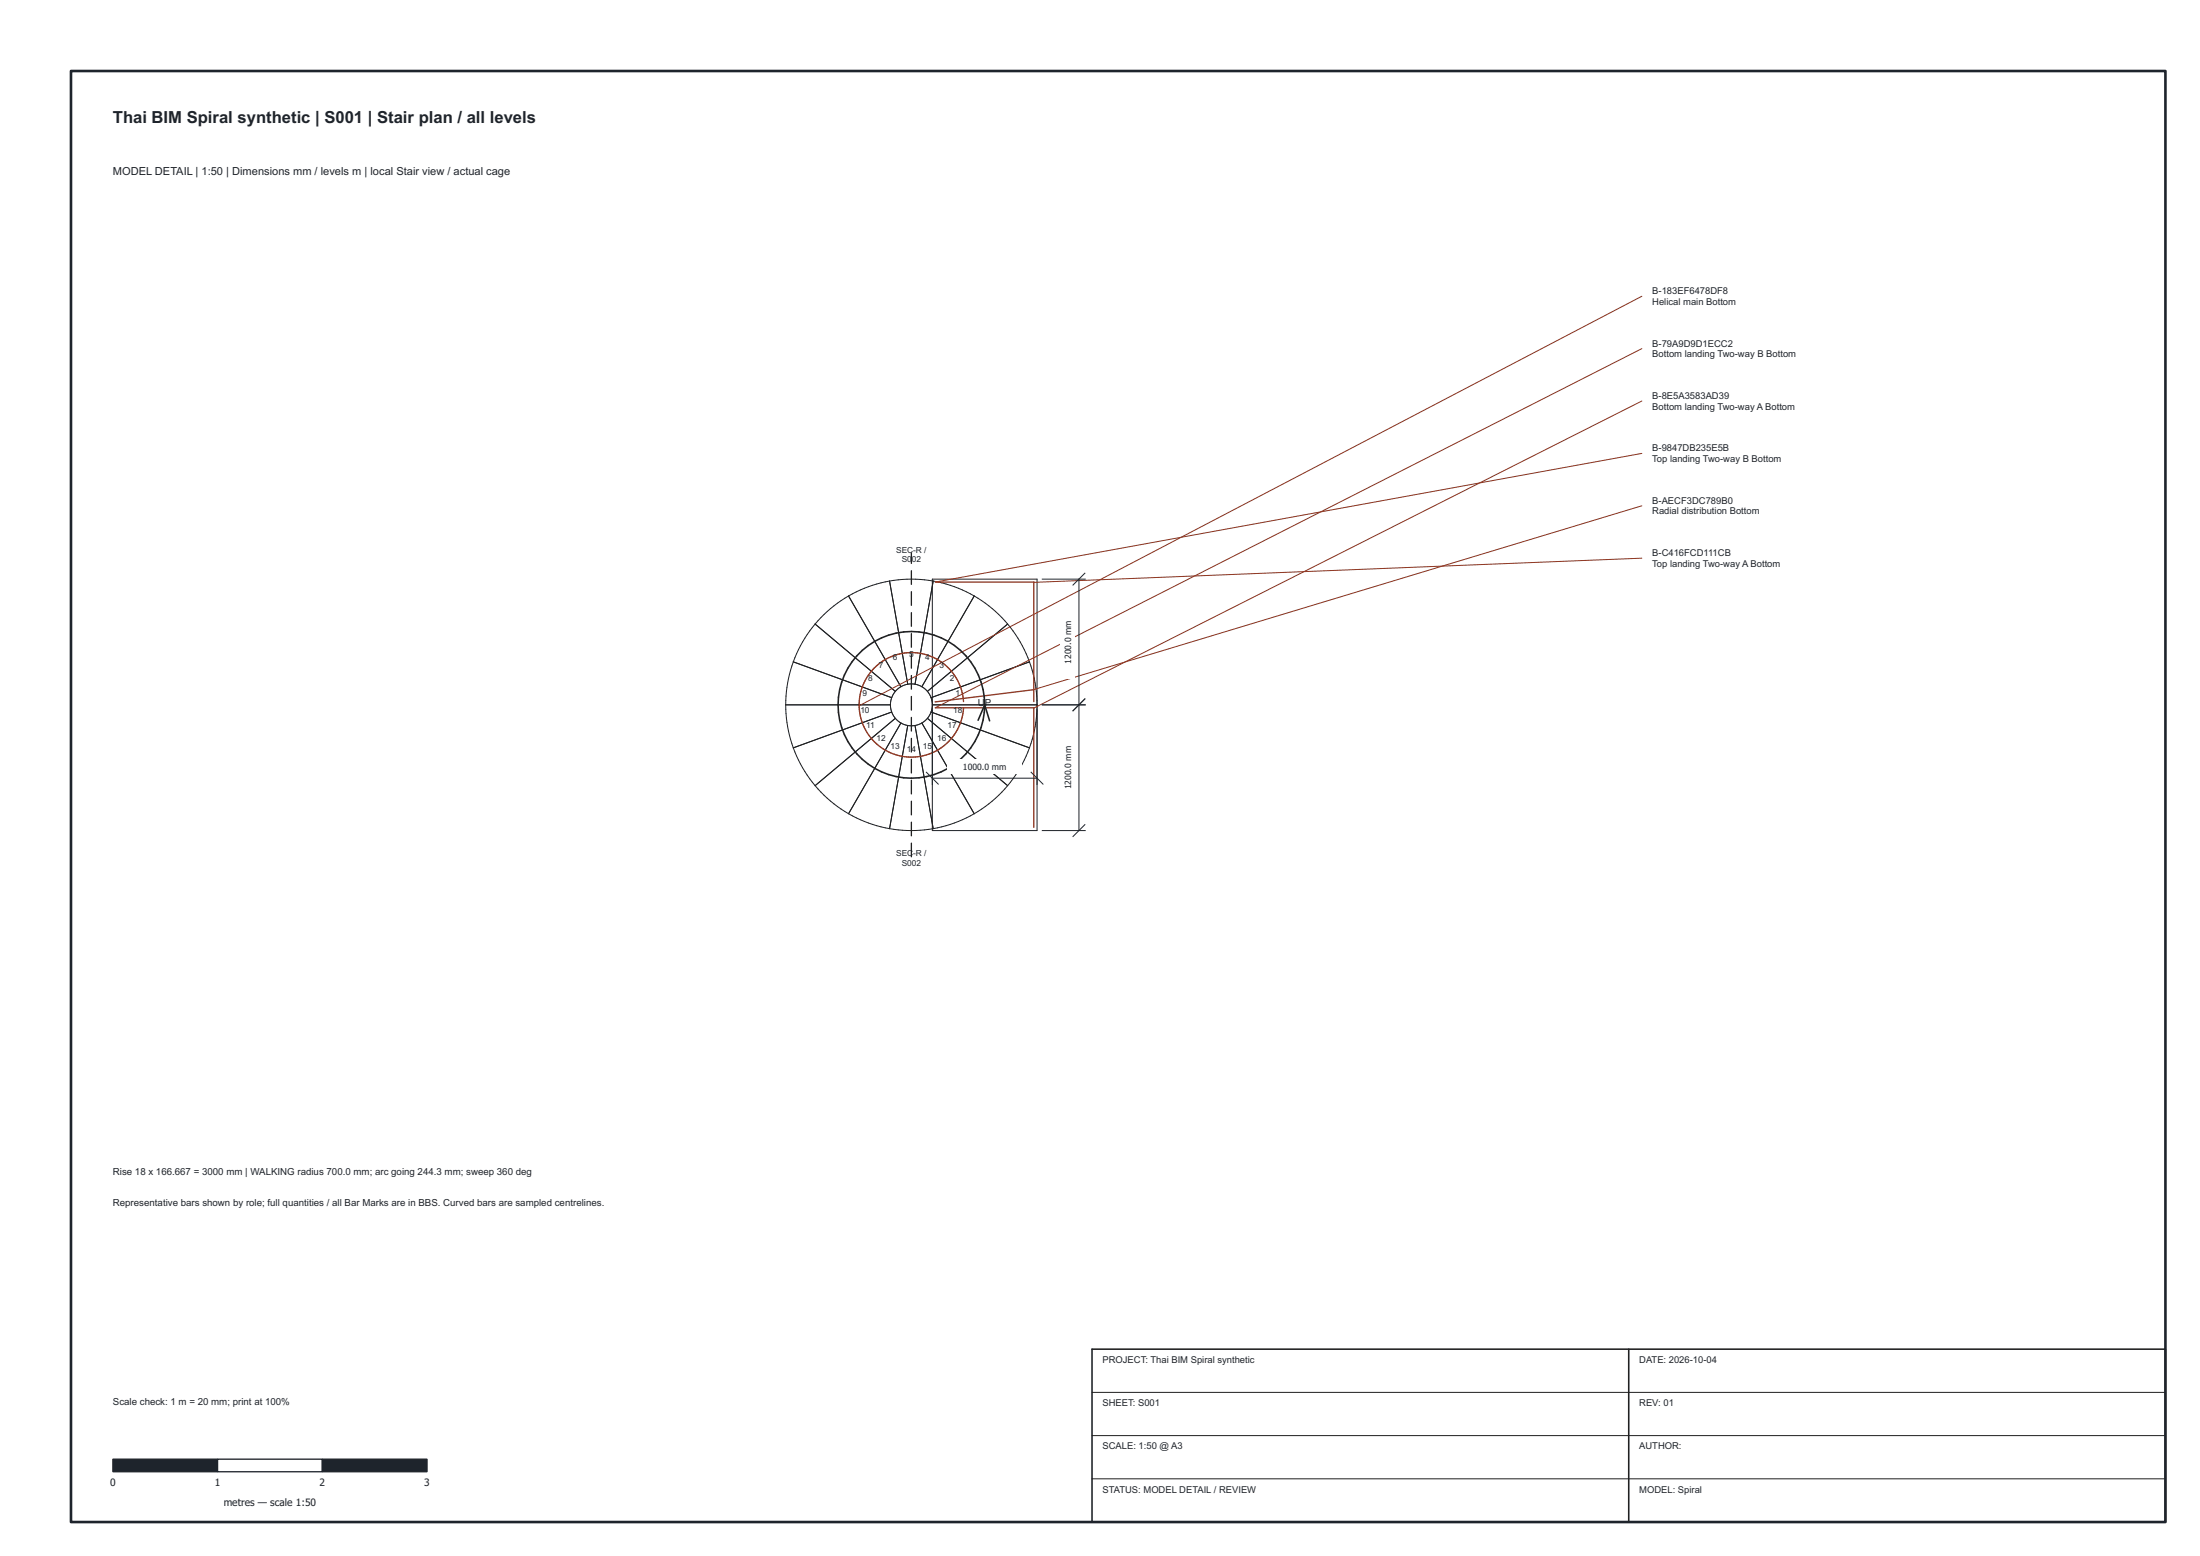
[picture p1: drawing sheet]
<svg xmlns="http://www.w3.org/2000/svg" width="420mm" height="297mm" viewBox="0 0 420 297" stroke-linecap="round" stroke-linejoin="round" font-family="sans-serif">
<g fill="none" stroke="#202020" stroke-width=".19">
<path d="M155.7 119.1a24 24 0 0 0-4.2 7.2M155.7 119.1l15.3 12.9M162.1 113.8l10 17.3M162.1 113.8a24 24 0 0 0-6.4 5.3M169.9 110.9a24 24 0 0 0-7.8 2.9M169.9 110.9a24 24 0 0 1 8.3 0M169.9 110.9l3.5 19.7M178.1 110.6h20v48h-20zM178.2 110.9l-3.4 19.7M178.2 110.9a24 24 0 0 1 7.9 2.9M186.1 113.8l-10 17.3M186.1 113.8a24 24 0 0 1 6.3 5.3"/>
<path d="M192.4 119.1l-15.3 12.9M192.4 119.1a24 24 0 0 1 4.2 7.2M150.1 134.6h20M150.1 134.6a24 24 0 0 0 1.4 8.2M151.5 126.3l18.8 6.9M151.5 126.3a24 24 0 0 0-1.4 8.3M170.1 134.6l.2 1.3M170.3 135.9l.7 1.2M170.3 135.9l-18.8 6.9M170.3 133.2l-.2 1.4M171 132l-.7 1.2M171 137.1l-15.3 12.9"/>
<path d="M171 137.1l1.1 .9M172.1 138l-10 17.3M172.1 131.1l-1.1 .9M172.1 138l1.3 .5M173.4 130.6l-1.3 .5M173.4 138.5l-3.5 19.7M173.4 130.6h1.4M173.4 138.5h1.4M174.8 130.6l1.3 .5M174.8 138.5l3.4 19.7M176.1 138l-1.3 .5M176.1 131.1l1 .9"/>
<path d="M176.1 138l10 17.3M177.1 132l.7 1.2M177.1 137.1l15.3 12.9M177.1 137.1l-1 .9M177.8 135.9l-.7 1.2M177.8 133.2l.3 1.4M177.8 135.9l18.8 6.9M178.1 134.6h20M178.1 134.6l-.3 1.3M196.6 126.3l-18.8 6.9M196.6 126.3a24 24 0 0 1 1.5 8.3M198.1 134.6a24 24 0 0 1-1.5 8.2"/>
<path d="M151.5 142.8a24 24 0 0 0 4.2 7.2M155.7 150a24 24 0 0 0 6.4 5.3M162.1 155.3a24 24 0 0 0 7.8 2.9M169.9 158.2a24 24 0 0 0 8.3 0M186.1 155.3a24 24 0 0 1-7.9 2.9M192.4 150a24 24 0 0 1-6.3 5.3M196.6 142.8a24 24 0 0 1-4.2 7.2M208.6 265.8h205M208.6 274.1h205M208.6 282.3h205"/>
</g>
<path d="M313.6 56.6l-149.5 78.1M313.6 66.6l-135 68.5M313.6 76.6l-116.2 58.6M313.6 86.6l-135 24.5M313.6 96.6l-116.3 35.1M313.6 106.6l-116.2 4.6" fill="none" stroke="#8c301b" stroke-width=".19"/>
<g fill="none" stroke="#202020" stroke-width=".25">
<path d="M174.1 105.6v2M174.1 109v2.6M174.1 113v2.6M174.1 117v2.6M174.1 121v2.6M174.1 125v2.6M174.1 129v2.6M174.1 133v2.6M174.1 137v2.6M174.1 141v2.6M174.1 145v2.6M174.1 149v2.6"/>
<path d="M174.1 153v2.6M174.1 157v2.6M174.1 161v2.6"/>
</g>
<path d="M178.6 111.1h18.9M197.4 111.2v22.7M178.6 135.1h18.9M184 133.9a10 10 0 0 0-15.1-7.9 10 10 0 0 0 0 17.1 10 10 0 0 0 15.1-7.9M197.3 131.7l-18.7 2.3M197.4 135.2v22.7" fill="none" stroke="#8c301b" stroke-width=".25"/>
<g fill="none" stroke="#202020" stroke-width=".3">
<path d="M188.1 134.6l-1.3 2.9M188.1 134.6l.9 3M208.6 257.6h205v33h-205zM311.1 257.6v33"/>
<circle cx="174.1" cy="134.6" r="14"/>
</g>
<path d="M21.6 278.6h20v2.4h-20z" fill="#1e242c" stroke="#1e242c" stroke-width=".25"/>
<path d="M41.6 278.6h20v2.4h-20z" fill="#fff" stroke="#1e242c" stroke-width=".25"/>
<path d="M61.6 278.6h20v2.4h-20z" fill="#1e242c" stroke="#1e242c" stroke-width=".25"/>
<path d="M178.1 135.6v14.2M198.1 135.6v14.2M176.9 147.4l2.3 2.3M178.1 148.6h20M196.9 147.4l2.3 2.3" fill="none" stroke="#1e242c" stroke-width=".19"/>
<path d="M180.9 145h14.3v2.8h-14.3z" fill="#fff"/>
<path d="M199.1 134.6h8.2M206.1 134.6v24M207.2 133.4l-2.3 2.3M199.1 158.6h8.2M207.2 157.4l-2.3 2.3" fill="none" stroke="#1e242c" stroke-width=".19"/>
<path d="M202.5 139.4h2.8v14.3h-2.8z" fill="#fff"/>
<path d="M199.1 110.6h8.2M206.1 110.6v24M207.2 109.4l-2.3 2.3M199.1 134.6h8.2M207.2 133.4l-2.3 2.3" fill="none" stroke="#1e242c" stroke-width=".19"/>
<path d="M202.5 115.4h2.8v14.3h-2.8z" fill="#fff"/>
<path d="M13.6 13.6h400v277h-400z" fill="none" stroke="#1e242c" stroke-width=".5"/>
<text font-size="3.2" fill="#1e242c" x="21.6" y="23.4">Thai BIM Spiral synthetic | S001 | Stair plan / all levels</text>
<text font-size="2.1" fill="#1e242c" x="21.6" y="33.5">MODEL DETAIL | 1:50 | Dimensions mm / levels m | local Stair view / actual cage</text>
<g font-size="1.9" fill="#1e242c">
<text x="186.8" y="134.7">UP</text>
<text x="21.6" y="224.2">Rise 18 x 166.667 = 3000 mm | WALKING radius 700.0 mm; arc going 244.3 mm; sweep 360 deg</text>
<text x="21.6" y="230.2">Representative bars shown by role; full quantities / all Bar Marks are in BBS. Curved bars are sampled centrelines.</text>
<text x="21.6" y="268.2">Scale check: 1 m = 20 mm; print at 100%</text>
<text x="21" y="283.7">0</text>
<text x="41" y="283.7">1</text>
<text x="42.7" y="287.5">metres — scale 1:50</text>
<text x="61" y="283.7">2</text>
<text x="81" y="283.7">3</text>
</g>
<g font-size="1.8" fill="#1e242c">
<text x="315.6" y="56.2">B-183EF6478DF8</text>
<text x="315.6" y="58.2">Helical main Bottom</text>
<text x="315.6" y="66.2">B-79A9D9D1ECC2</text>
<text x="315.6" y="68.2">Bottom landing Two-way B Bottom</text>
<text x="315.6" y="76.2">B-8E5A3583AD39</text>
<text x="315.6" y="78.2">Bottom landing Two-way A Bottom</text>
<text x="315.6" y="86.2">B-9847DB235E5B</text>
<text x="315.6" y="88.2">Top landing Two-way B Bottom</text>
<text x="315.6" y="96.2">B-AECF3DC789B0</text>
<text x="315.6" y="98.2">Radial distribution Bottom</text>
<text x="315.6" y="106.2">B-C416FCD111CB</text>
<text x="315.6" y="108.2">Top landing Two-way A Bottom</text>
<text x="210.6" y="260.2">PROJECT: Thai BIM Spiral synthetic</text>
<text x="313.1" y="260.2">DATE: 2026-10-04</text>
<text x="210.6" y="268.4">SHEET: S001</text>
<text x="313.1" y="268.4">REV: 01</text>
<text x="210.6" y="276.7">SCALE: 1:50 @ A3</text>
<text x="313.1" y="276.7">AUTHOR:</text>
<text x="210.6" y="284.9">STATUS: MODEL DETAIL / REVIEW</text>
<text x="313.1" y="284.9">MODEL: Spiral</text>
</g>
<g font-size="1.6" fill="#1e242c">
<text x="171.1" y="105.5">SEC-R /</text>
<text x="172.2" y="107.3">S0</text>
<text x="174.1" y="107.3">02</text>
<text x="173.6" y="125.5">5</text>
<text x="165.8" y="130">8</text>
<text x="167.8" y="127.6">7</text>
<text x="170.5" y="126">6</text>
<text x="176.7" y="126">4</text>
<text x="179.4" y="127.6">3</text>
<text x="181.4" y="130">2</text>
<text x="204.6" y="126.7" transform="rotate(-90 204.6 126.7)">1200.0 mm</text>
<text x="164.3" y="136.1">10</text>
<text x="164.8" y="132.9">9</text>
<text x="182" y="136.1">18</text>
<text x="182.5" y="132.9">1</text>
<text x="165.4" y="139">11</text>
<text x="167.4" y="141.4">12</text>
<text x="170.1" y="143">13</text>
<text x="173.2" y="143.5">14</text>
<text x="176.3" y="143">15</text>
<text x="179" y="141.4">16</text>
<text x="181" y="139">17</text>
<text x="183.9" y="147.1">1000.0 mm</text>
<text x="204.6" y="150.7" transform="rotate(-90 204.6 150.7)">1200.0 mm</text>
<text x="171.1" y="163.5">SEC</text>
<text x="172.2" y="165.3">S002</text>
<text x="174.4" y="163.5">-R /</text>
</g>
</svg>
